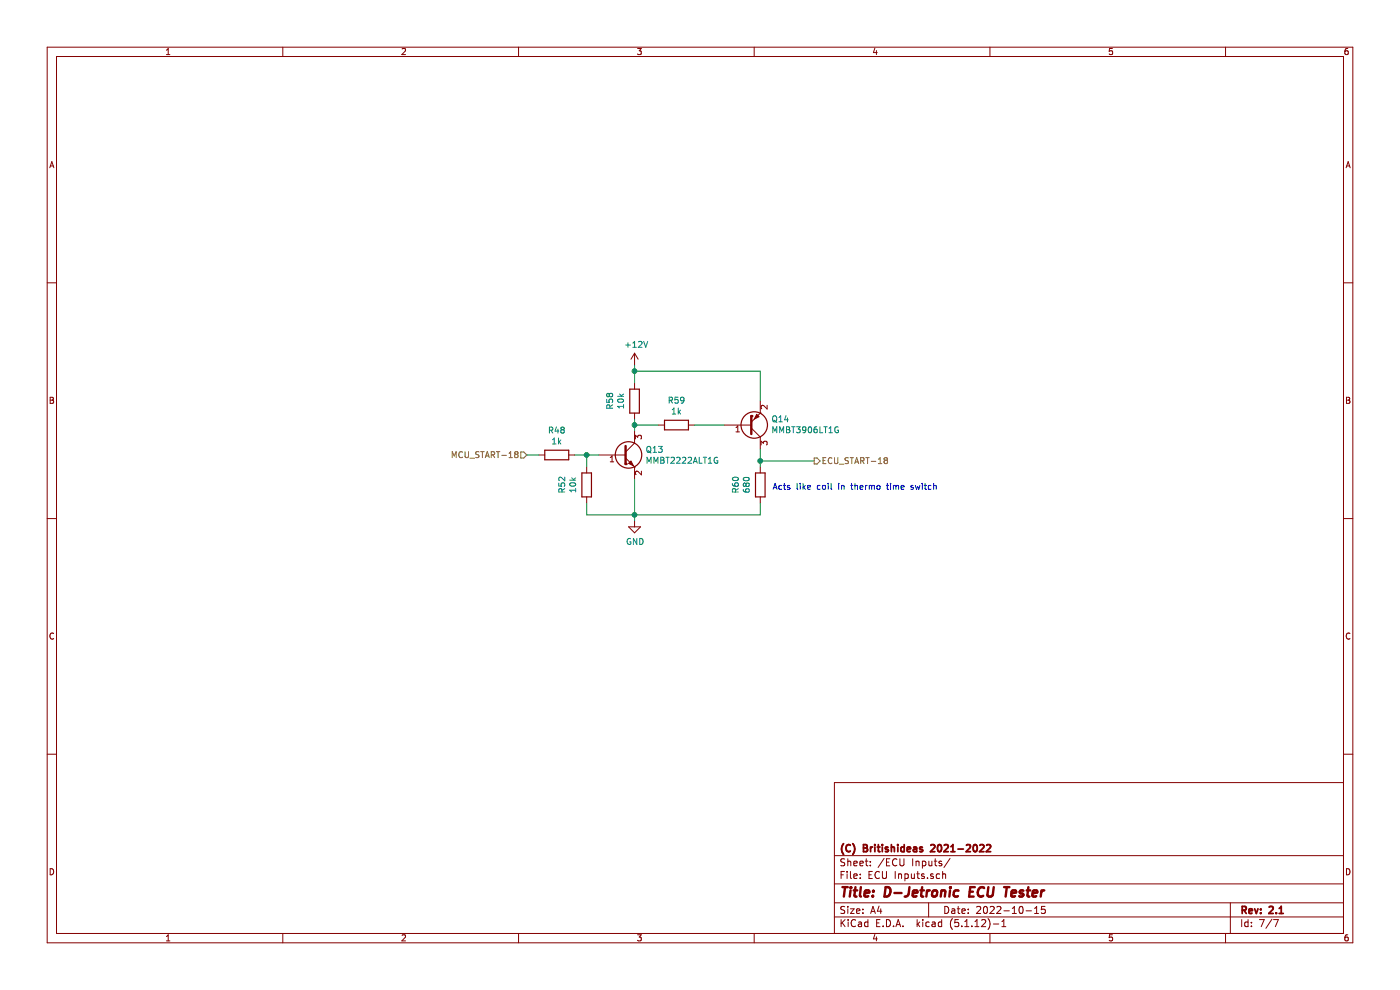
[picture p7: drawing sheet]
EESchema Schematic File Version 4
EELAYER 30 0
EELAYER END
$Descr A4 11693 8268
encoding utf-8
Sheet 7 7
Title "D-Jetronic ECU Tester"
Date "2022-10-15"
Rev "2.1"
Comp "(C) Britishideas 2021-2022"
Comment1 ""
Comment2 ""
Comment3 ""
Comment4 ""
$EndDescr
Text HLabel 4400 3800 0    50   Input ~ 0
MCU_START-18
Text HLabel 6800 3850 2    50   Output ~ 0
ECU_START-18
$Comp
L Device:R R48
U 1 1
P 4650 3800
F 0 "R48" V 4443 3800 50  0000 C CNN
F 1 "1k" V 4534 3800 50  0000 C CNN
F 2 "Resistor_SMD:R_0805_2012Metric" V 4580 3800 50  0001 C CNN
F 3 "~" H 4650 3800 50  0001 C CNN
	1    4650 3800
	0    1    1    0   
$EndComp
$Comp
L power:GND #PWR?
U 1 1
P 5300 4350
AR Path="/63511840" Ref="#PWR?"  Part="1" 
AR Path="/604BF505/63511840" Ref="#PWR?"  Part="1" 
AR Path="/634E02FB/63511840" Ref="#PWR076"  Part="1" 
F 0 "#PWR076" H 5300 4100 50  0001 C CNN
F 1 "GND" H 5305 4177 50  0000 C CNN
F 2 "" H 5300 4350 50  0001 C CNN
F 3 "" H 5300 4350 50  0001 C CNN
	1    5300 4350
	1    0    0    -1  
$EndComp
Wire Wire Line
	4400 3800 4500 3800
$Comp
L Transistor_BJT:MMBT3904 Q13
U 1 1
P 5200 3800
F 0 "Q13" H 5390 3846 50  0000 L CNN
F 1 "MMBT2222ALT1G" H 5390 3755 50  0000 L CNN
F 2 "Package_TO_SOT_SMD:SOT-23" H 5400 3725 50  0001 L CIN
F 3 "https://www.fairchildsemi.com/datasheets/2N/2N3904.pdf" H 5200 3800 50  0001 L CNN
F 4 "MMBT2222ALT1G" H 5200 3800 50  0001 C CNN "manf#"
	1    5200 3800
	1    0    0    -1  
$EndComp
$Comp
L Device:R R52
U 1 1
P 4900 4050
F 0 "R52" V 4693 4050 50  0000 C CNN
F 1 "10k" V 4784 4050 50  0000 C CNN
F 2 "Resistor_SMD:R_0805_2012Metric" V 4830 4050 50  0001 C CNN
F 3 "~" H 4900 4050 50  0001 C CNN
	1    4900 4050
	1    0    0    -1  
$EndComp
Wire Wire Line
	5300 3500 5300 3550
Wire Wire Line
	5300 4000 5300 4300
Wire Wire Line
	4800 3800 4900 3800
Wire Wire Line
	4900 3800 4900 3900
Connection ~ 4900 3800
Wire Wire Line
	4900 3800 5000 3800
Wire Wire Line
	4900 4200 4900 4300
Wire Wire Line
	4900 4300 5300 4300
Connection ~ 5300 4300
Wire Wire Line
	5300 4300 5300 4350
$Comp
L Device:R R58
U 1 1
P 5300 3350
F 0 "R58" V 5093 3350 50  0000 C CNN
F 1 "10k" V 5184 3350 50  0000 C CNN
F 2 "Resistor_SMD:R_0805_2012Metric" V 5230 3350 50  0001 C CNN
F 3 "~" H 5300 3350 50  0001 C CNN
	1    5300 3350
	1    0    0    -1  
$EndComp
$Comp
L power:+12V #PWR075
U 1 1
P 5300 3050
F 0 "#PWR075" H 5300 2900 50  0001 C CNN
F 1 "+12V" H 5315 3223 50  0000 C CNN
F 2 "" H 5300 3050 50  0001 C CNN
F 3 "" H 5300 3050 50  0001 C CNN
	1    5300 3050
	1    0    0    -1  
$EndComp
Wire Wire Line
	5300 3050 5300 3100
$Comp
L Device:R R59
U 1 1
P 5650 3550
F 0 "R59" V 5443 3550 50  0000 C CNN
F 1 "1k" V 5534 3550 50  0000 C CNN
F 2 "Resistor_SMD:R_0805_2012Metric" V 5580 3550 50  0001 C CNN
F 3 "~" H 5650 3550 50  0001 C CNN
	1    5650 3550
	0    1    1    0   
$EndComp
Wire Wire Line
	5500 3550 5300 3550
Connection ~ 5300 3550
Wire Wire Line
	5300 3550 5300 3600
$Comp
L Device:Q_PNP_BEC Q14
U 1 1
P 6250 3550
F 0 "Q14" H 6441 3504 50  0000 L CNN
F 1 "MMBT3906LT1G" H 6441 3595 50  0000 L CNN
F 2 "Package_TO_SOT_SMD:SOT-23" H 6450 3650 50  0001 C CNN
F 3 "~" H 6250 3550 50  0001 C CNN
F 4 "MMBT3906LT1G" H 6250 3550 50  0001 C CNN "manf#"
	1    6250 3550
	1    0    0    1   
$EndComp
Wire Wire Line
	6350 3350 6350 3100
Wire Wire Line
	6350 3100 5300 3100
Connection ~ 5300 3100
Wire Wire Line
	5300 3100 5300 3200
Wire Wire Line
	5800 3550 6050 3550
Wire Wire Line
	6800 3850 6350 3850
Wire Wire Line
	6350 3850 6350 3750
$Comp
L Device:R R60
U 1 1
P 6350 4050
F 0 "R60" V 6143 4050 50  0000 C CNN
F 1 "680" V 6234 4050 50  0000 C CNN
F 2 "Resistor_SMD:R_1206_3216Metric" V 6280 4050 50  0001 C CNN
F 3 "~" H 6350 4050 50  0001 C CNN
	1    6350 4050
	1    0    0    -1  
$EndComp
Wire Wire Line
	6350 3900 6350 3850
Connection ~ 6350 3850
Wire Wire Line
	6350 4200 6350 4300
Wire Wire Line
	6350 4300 5300 4300
Text Notes 6450 4100 0    50   ~ 0
Acts like coil in thermo time switch
$EndSCHEMATC
